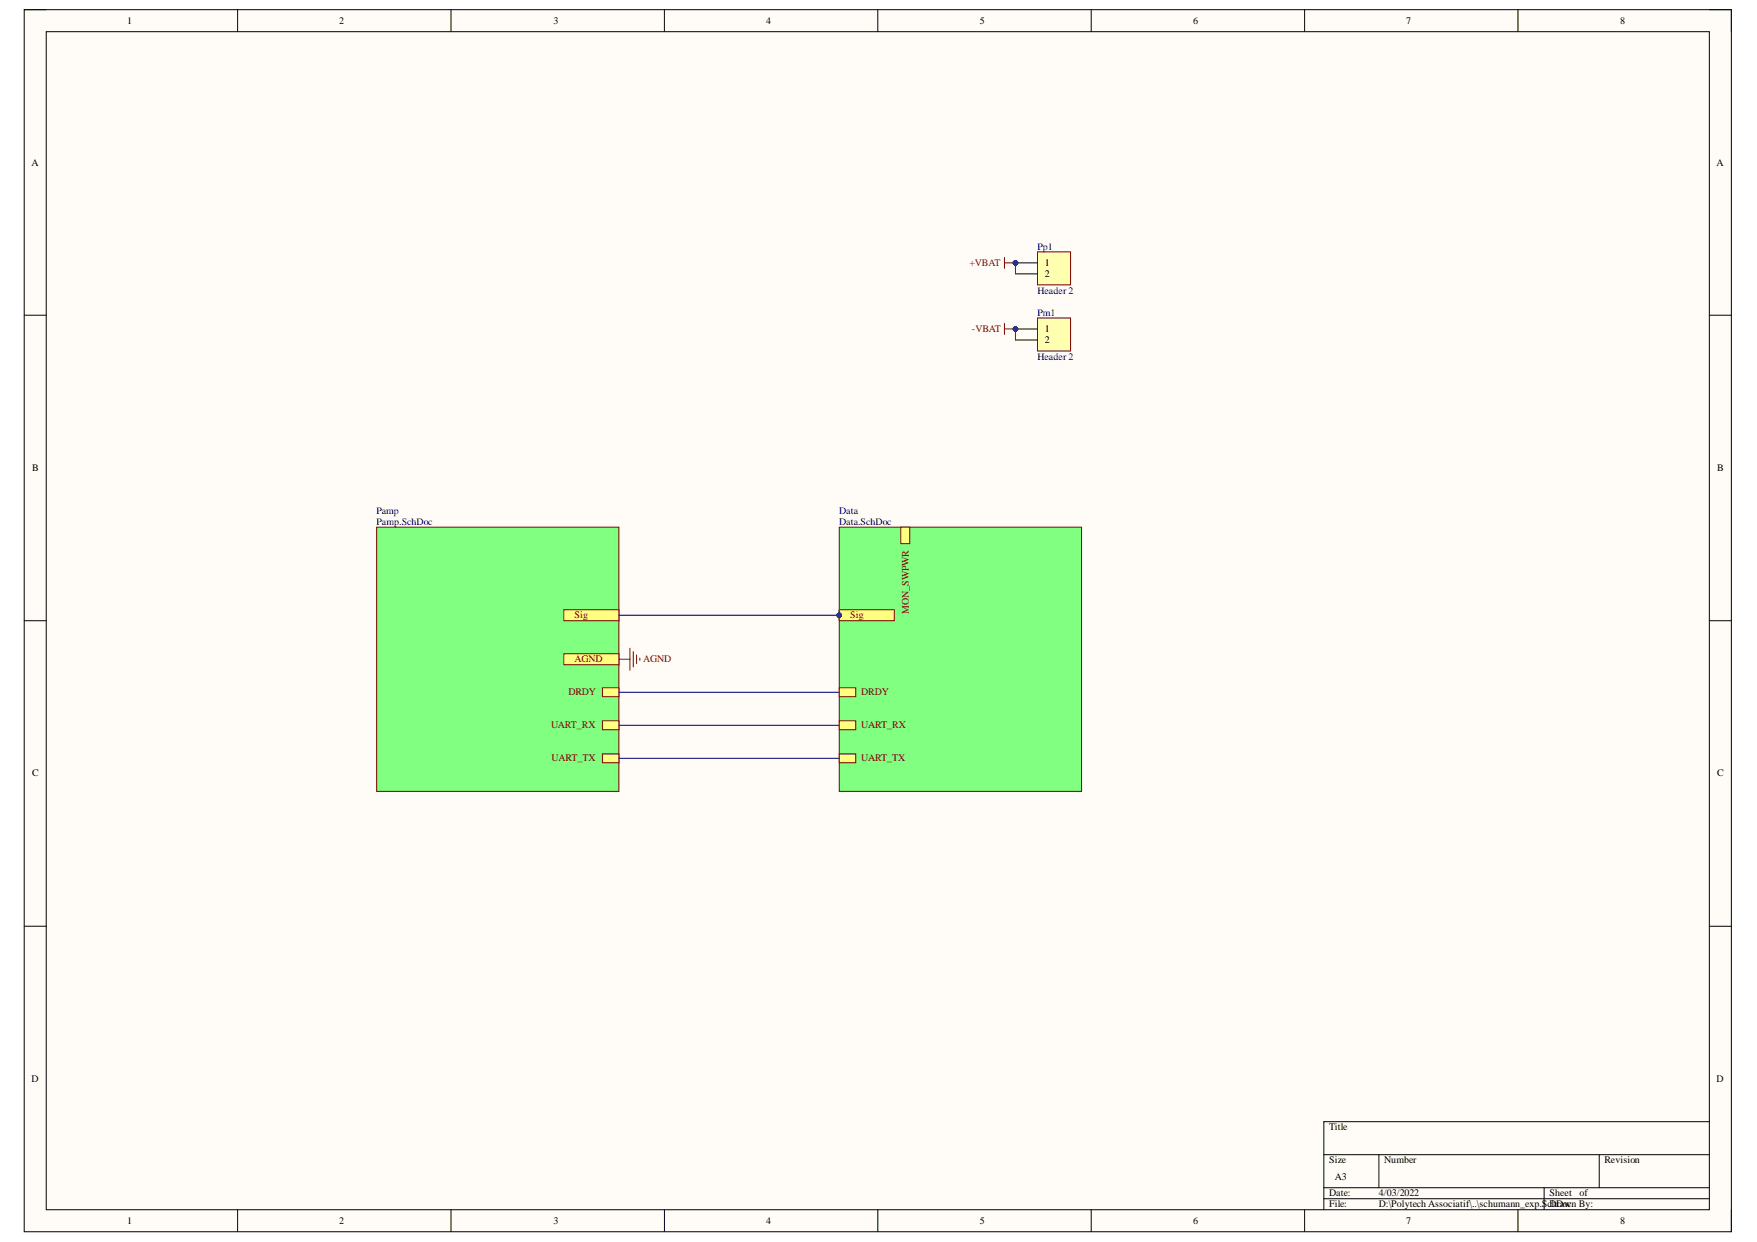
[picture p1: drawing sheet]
<svg xmlns="http://www.w3.org/2000/svg" width="297mm" height="210mm" viewBox="0 0 297 210" stroke-linecap="round" stroke-linejoin="round" font-family="sans-serif">
<path d="M4.1 1.6h288.6v206.6h-288.6z" fill-rule="evenodd" fill="#fffcf8"/>
<path d="M4.1 1.6h288.6v206.6h-288.6z" fill="none" stroke="#000" stroke-width=".17"/>
<path d="M7.8 5.4h281.2v199.1h-281.2z" fill-rule="evenodd" fill="#fffcf8"/>
<g fill="none" stroke="#000" stroke-width=".17">
<path d="M4.1 1.6h3.7M7.8 5.4h281.2v199.1h-281.2zM40.2 1.6v3.8M76.2 1.6v3.8M112.3 1.6v3.8M148.4 1.6v3.8M184.5 1.6v3.8M220.6 1.6v3.8M256.6 1.6v3.8M289 1.6h3.7v3.8M4.1 53.3h3.7M289 53.3h3.7"/>
<path d="M4.1 104.9h3.7M289 104.9h3.7M4.1 156.5h3.7M289 156.5h3.7M223.8 195.2h65.2M233.1 195.2v5.5M270.4 195.2v5.5M289 189.6h-65.2v14.9M40.2 204.5v3.7M76.2 204.5v3.7M112.3 204.5v3.7M148.4 204.5v3.7"/>
<path d="M184.5 204.5v3.7M220.6 204.5v3.7M223.8 200.7h65.2M223.8 202.6h65.2M256.6 204.5v3.7M261.1 200.7v3.8M292.7 204.5v3.7"/>
</g>
<path d="M63.7 89.1h40.9v44.6h-40.9z" fill-rule="evenodd" fill="#80ff80"/>
<path d="M63.7 89.1h40.9v44.6h-40.9z" fill="none" stroke="#800000" stroke-width=".17"/>
<path d="M101.8 121.8h2.8v1.5h-2.8z" fill-rule="evenodd" fill="#ffff80"/>
<path d="M101.8 121.8h2.8v1.5h-2.8z" fill="none" stroke="#800000" stroke-width=".17"/>
<path d="M101.8 127.4h2.8v1.5h-2.8z" fill-rule="evenodd" fill="#ffff80"/>
<path d="M101.8 127.4h2.8v1.5h-2.8z" fill="none" stroke="#800000" stroke-width=".17"/>
<path d="M101.8 116.3h2.8v1.4h-2.8z" fill-rule="evenodd" fill="#ffff80"/>
<path d="M101.8 116.3h2.8v1.4h-2.8z" fill="none" stroke="#800000" stroke-width=".17"/>
<path d="M141.9 89.1h41v44.6h-41z" fill-rule="evenodd" fill="#80ff80"/>
<path d="M141.9 89.1h41v44.6h-41z" fill="none" stroke="#800000" stroke-width=".17"/>
<circle cx="141.9" cy="104" r=".37" fill="#000080"/>
<circle cx="141.9" cy="104" r=".37" fill="none" stroke="#000080" stroke-width=".17"/>
<path d="M152.3 89.1h1.5v2.8h-1.5z" fill-rule="evenodd" fill="#ffff80"/>
<path d="M152.3 89.1h1.5v2.8h-1.5z" fill="none" stroke="#800000" stroke-width=".17"/>
<path d="M141.9 103.2h2.8v1.5h-2.8z" fill-rule="evenodd" fill="#ffff80"/>
<path d="M141.9 103.2h2.8v1.5h-2.8z" fill="none" stroke="#800000" stroke-width=".17"/>
<circle cx="141.9" cy="104" r=".37" fill="#000080"/>
<circle cx="141.9" cy="104" r=".37" fill="none" stroke="#000080" stroke-width=".17"/>
<path d="M141.9 127.4h2.8v1.5h-2.8z" fill-rule="evenodd" fill="#ffff80"/>
<path d="M141.9 127.4h2.8v1.5h-2.8z" fill="none" stroke="#800000" stroke-width=".17"/>
<path d="M141.9 121.8h2.8v1.5h-2.8z" fill-rule="evenodd" fill="#ffff80"/>
<path d="M141.9 121.8h2.8v1.5h-2.8z" fill="none" stroke="#800000" stroke-width=".17"/>
<path d="M141.9 116.3h2.8v1.4h-2.8z" fill-rule="evenodd" fill="#ffff80"/>
<path d="M141.9 116.3h2.8v1.4h-2.8z" fill="none" stroke="#800000" stroke-width=".17"/>
<path d="M95.3 103h9.3v1.9h-9.3z" fill-rule="evenodd" fill="#ffff80"/>
<path d="M95.3 103h9.3v1.9h-9.3z" fill="none" stroke="#800000" stroke-width=".17"/>
<path d="M95.3 110.5h9.3v1.8h-9.3z" fill-rule="evenodd" fill="#ffff80"/>
<path d="M95.3 110.5h9.3v1.8h-9.3z" fill="none" stroke="#800000" stroke-width=".17"/>
<path d="M175.4 42.6h5.6v5.5h-5.6z" fill-rule="evenodd" fill="#ffffb0"/>
<path d="M169.8 43.5v1.9M169.8 44.4h1.9M175.4 42.6h5.6v5.5h-5.6z" fill="none" stroke="#800000" stroke-width=".17"/>
<path d="M171.7 44.4h3.7M171.7 46.3h3.7" fill="none" stroke="#000" stroke-width=".17"/>
<circle cx="171.7" cy="55.6" r=".37" fill="#000080"/>
<circle cx="171.7" cy="55.6" r=".37" fill="none" stroke="#000080" stroke-width=".17"/>
<path d="M175.4 53.7h5.6v5.6h-5.6z" fill-rule="evenodd" fill="#ffffb0"/>
<path d="M175.4 53.7h5.6v5.6h-5.6z" fill="none" stroke="#800000" stroke-width=".17"/>
<path d="M171.7 55.6h3.7" fill="none" stroke="#000" stroke-width=".17"/>
<circle cx="171.7" cy="55.6" r=".37" fill="#000080"/>
<circle cx="171.7" cy="55.6" r=".37" fill="none" stroke="#000080" stroke-width=".17"/>
<path d="M171.7 57.5h3.7" fill="none" stroke="#000" stroke-width=".17"/>
<path d="M169.8 54.7v1.8M169.8 55.6h1.9" fill="none" stroke="#800000" stroke-width=".17"/>
<circle cx="171.7" cy="55.6" r=".37" fill="#000080"/>
<circle cx="171.7" cy="55.6" r=".37" fill="none" stroke="#000080" stroke-width=".17"/>
<path d="M104.6 111.4h1.9M106.5 109.6v3.7M107.1 110.1v2.6M107.6 110.7v1.5M108.2 111.2v.4" fill="none" stroke="#800000" stroke-width=".17"/>
<path d="M141.9 103h9.3v1.9h-9.3z" fill-rule="evenodd" fill="#ffff80"/>
<path d="M141.9 103h9.3v1.9h-9.3z" fill="none" stroke="#800000" stroke-width=".17"/>
<circle cx="141.9" cy="104" r=".37" fill="#000080"/>
<g fill="none" stroke="#000080" stroke-width=".17">
<path d="M171.7 44.4v1.9M171.7 55.6v1.9"/>
<circle cx="141.9" cy="104" r=".37"/>
</g>
<circle cx="171.7" cy="55.6" r=".37" fill="#000080"/>
<g fill="none" stroke="#000080" stroke-width=".17">
<path d="M104.6 104h37.3"/>
<circle cx="171.7" cy="55.6" r=".37"/>
</g>
<circle cx="141.9" cy="104" r=".37" fill="#000080"/>
<g fill="none" stroke="#000080" stroke-width=".17">
<path d="M104.6 117h37.3M104.6 122.6h37.3M104.6 128.2h37.3"/>
<circle cx="141.9" cy="104" r=".37"/>
</g>
<g font-size="1.7">
<text x="21.5" y="4.1">1</text>
<text x="57.4" y="4.1">2</text>
<text x="93.6" y="4.1">3</text>
<text x="129.5" y="4.1">4</text>
<text x="165.7" y="4.1">5</text>
<text x="201.7" y="4.1">6</text>
<text x="237.8" y="4.1">7</text>
<text x="273.9" y="4.1">8</text>
<text x="5.3" y="28">A</text>
<text x="290.2" y="28">A</text>
<text x="176.7" y="45">1</text>
<text x="176.7" y="46.8">2</text>
<text x="176.7" y="56.1">1</text>
<text x="176.7" y="58">2</text>
<text x="5.4" y="79.7">B</text>
<text x="290.3" y="79.7">B</text>
<text x="5.4" y="131.2">C</text>
<text x="290.3" y="131.2">C</text>
<text x="5.3" y="182.9">D</text>
<text x="290.2" y="182.9">D</text>
<text x="224.7" y="191">Title</text>
<text x="224.7" y="196.6">Size</text>
<text x="234" y="196.6">Number</text>
<text x="271.3" y="196.6">Revision</text>
<text x="224.7" y="202.2">Date:</text>
<text x="225.7" y="199.4">A3</text>
<text x="233.1" y="202.2">4/03/2022</text>
<text x="261.9" y="202.2">Sheet</text>
<text x="267" y="202.2">of</text>
<text x="21.5" y="206.8">1</text>
<text x="57.4" y="206.8">2</text>
<text x="93.6" y="206.8">3</text>
<text x="129.5" y="206.8">4</text>
<text x="165.7" y="206.8">5</text>
<text x="201.7" y="206.8">6</text>
<text x="224.7" y="204">File:</text>
<text x="233.1" y="204">D:\Polytech Associatif\..\schumann_exp.ScDDoc</text>
<text x="237.8" y="206.8">7</text>
<text x="262.4" y="204">hrawn By:</text>
<text x="273.9" y="206.8">8</text>
</g>
<g font-size="1.7" fill="#800000">
<text x="163.9" y="45">+VBAT</text>
<text x="164.3" y="56.1">-VBAT</text>
<text x="97.1" y="104.5">Sig</text>
<text x="143.8" y="104.5">SigSig</text>
<text x="153.6" y="103.8" transform="rotate(-90 153.6 103.8)">MON_SWPWR</text>
<text x="97.1" y="112">AGND</text>
<text x="108.7" y="112">AGND</text>
<text x="96.1" y="117.5">DRDY</text>
<text x="145.6" y="117.5">DRDY</text>
<text x="93.2" y="123.1">UART_RX</text>
<text x="145.6" y="123.1">UART_RX</text>
<text x="93.2" y="128.7">UART_TX</text>
<text x="145.6" y="128.7">UART_TX</text>
</g>
<g font-size="1.7" fill="#000080">
<text x="175.4" y="42.2">Pp1</text>
<text x="175.4" y="49.6">Header 2</text>
<text x="175.4" y="53.4">Pm1</text>
<text x="175.4" y="60.8">Header 2</text>
<text x="63.6" y="86.8">Pamp</text>
<text x="63.6" y="88.7">Pamp.SchDoc</text>
<text x="141.9" y="86.8">Data</text>
<text x="141.9" y="88.7">Data.SchDoc</text>
</g>
<text font-size="1.1" fill="#000080" x="171.1" y="44.5">PIPp101</text>
</svg>
